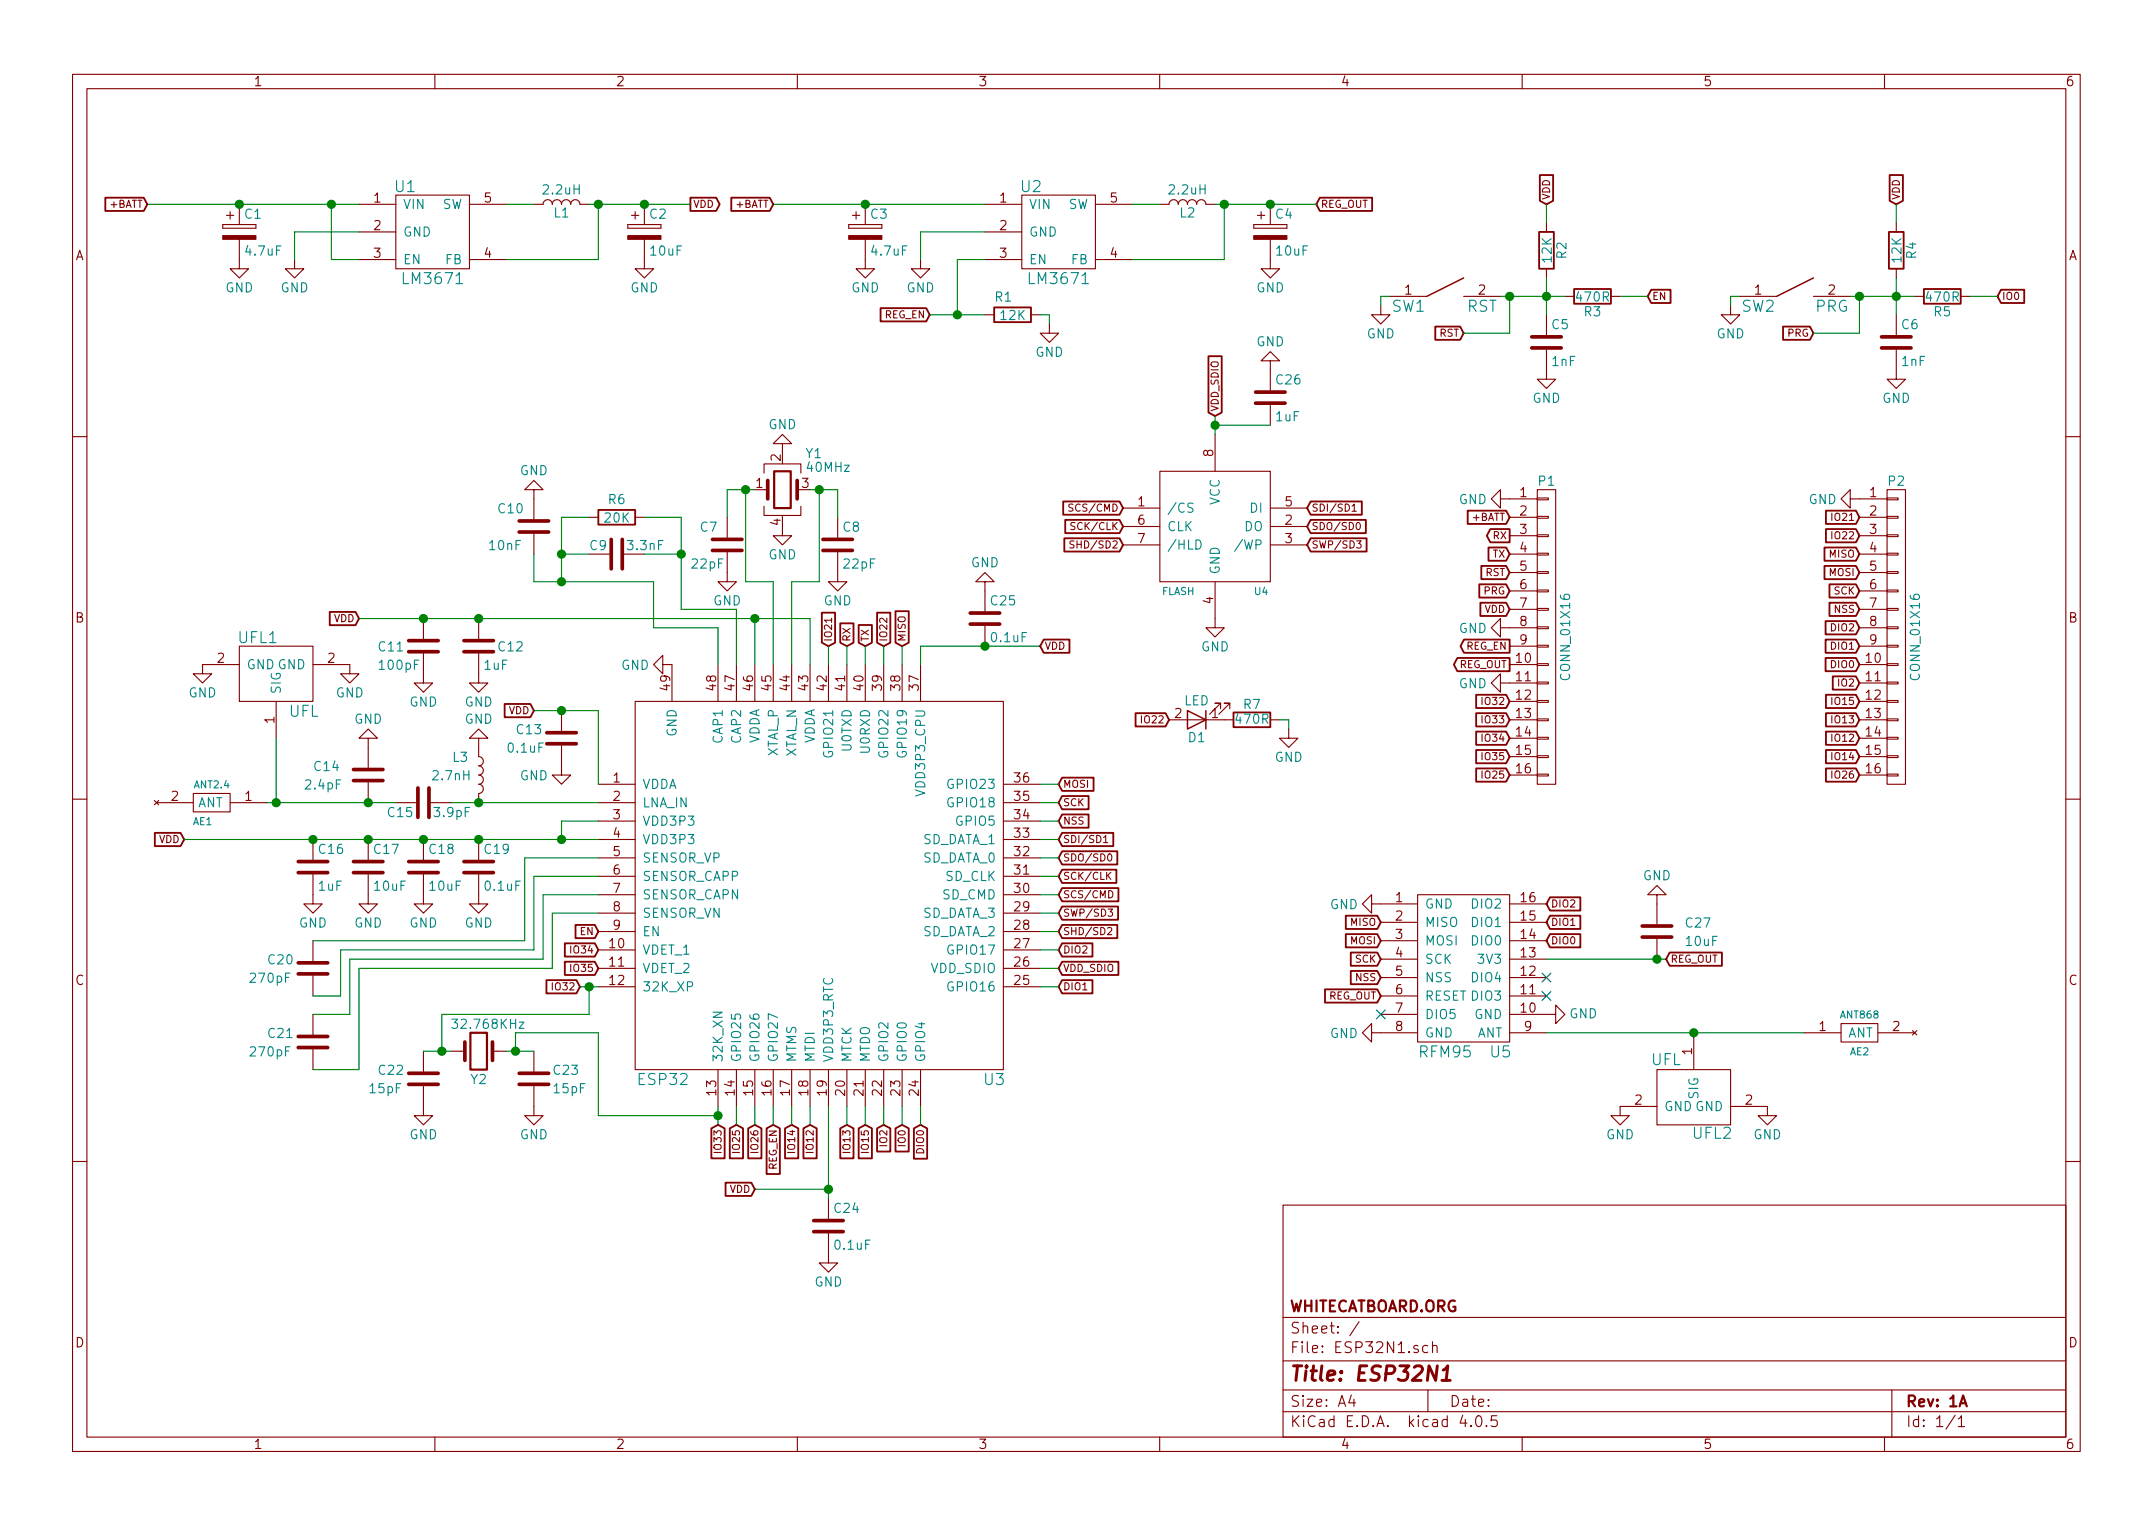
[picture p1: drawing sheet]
EESchema Schematic File Version 2
LIBS:ESP32N1-rescue
LIBS:power
LIBS:device
LIBS:transistors
LIBS:conn
LIBS:linear
LIBS:regul
LIBS:74xx
LIBS:cmos4000
LIBS:adc-dac
LIBS:memory
LIBS:xilinx
LIBS:microcontrollers
LIBS:dsp
LIBS:microchip
LIBS:analog_switches
LIBS:motorola
LIBS:texas
LIBS:intel
LIBS:audio
LIBS:interface
LIBS:digital-audio
LIBS:philips
LIBS:display
LIBS:cypress
LIBS:siliconi
LIBS:opto
LIBS:atmel
LIBS:contrib
LIBS:valves
LIBS:ESP32N1-cache
EELAYER 25 0
EELAYER END
$Descr A4 11693 8268
encoding utf-8
Sheet 1 1
Title "ESP32N1"
Date ""
Rev "1A"
Comp "WHITECATBOARD.ORG"
Comment1 ""
Comment2 ""
Comment3 ""
Comment4 ""
$EndDescr
$Comp
L CP C1
U 1 1
P 1300 1250
F 0 "C1" H 1325 1350 50  0000 L CNN
F 1 "4.7uF" H 1325 1150 50  0000 L CNN
F 2 "Capacitors_Tantalum_SMD:CP_Tantalum_Case-A_EIA-3216-18_Reflow" H 1338 1100 50  0001 C CNN
F 3 "" H 1300 1250 50  0000 C CNN
	1    1300 1250
	1    0    0    -1  
$EndComp
$Comp
L GND #0V01
U 1 1
P 1300 1400
F 0 "#0V01" H 1300 1150 50  0001 C CNN
F 1 "GND" H 1300 1250 50  0000 C CNN
F 2 "" H 1300 1400 50  0000 C CNN
F 3 "" H 1300 1400 50  0000 C CNN
	1    1300 1400
	1    0    0    -1  
$EndComp
$Comp
L L L1
U 1 1
P 3050 1100
F 0 "L1" V 3000 1100 50  0000 C CNN
F 1 "2.2uH" V 3125 1100 50  0000 C CNN
F 2 "Resistors_SMD:R_0603" H 3050 1100 50  0001 C CNN
F 3 "" H 3050 1100 50  0000 C CNN
	1    3050 1100
	0    -1   -1   0   
$EndComp
$Comp
L LM3671 U1
U 1 1
P 2350 1250
F 0 "U1" H 2200 1500 60  0000 C CNN
F 1 "LM3671" H 2350 1000 60  0000 C CNN
F 2 "TO_SOT_Packages_SMD:SOT-23-5" H 2350 1250 60  0001 C CNN
F 3 "" H 2350 1250 60  0001 C CNN
	1    2350 1250
	1    0    0    -1  
$EndComp
$Comp
L GND #0V02
U 1 1
P 1600 1400
F 0 "#0V02" H 1600 1150 50  0001 C CNN
F 1 "GND" H 1600 1250 50  0000 C CNN
F 2 "" H 1600 1400 50  0000 C CNN
F 3 "" H 1600 1400 50  0000 C CNN
	1    1600 1400
	1    0    0    -1  
$EndComp
$Comp
L GND #0V03
U 1 1
P 3500 1400
F 0 "#0V03" H 3500 1150 50  0001 C CNN
F 1 "GND" H 3500 1250 50  0000 C CNN
F 2 "" H 3500 1400 50  0000 C CNN
F 3 "" H 3500 1400 50  0000 C CNN
	1    3500 1400
	1    0    0    -1  
$EndComp
$Comp
L CP C2
U 1 1
P 3500 1250
F 0 "C2" H 3525 1350 50  0000 L CNN
F 1 "10uF" H 3525 1150 50  0000 L CNN
F 2 "Capacitors_Tantalum_SMD:CP_Tantalum_Case-A_EIA-3216-18_Reflow" H 3538 1100 50  0001 C CNN
F 3 "" H 3500 1250 50  0000 C CNN
	1    3500 1250
	1    0    0    -1  
$EndComp
$Comp
L CP C3
U 1 1
P 4700 1250
F 0 "C3" H 4725 1350 50  0000 L CNN
F 1 "4.7uF" H 4725 1150 50  0000 L CNN
F 2 "Capacitors_Tantalum_SMD:CP_Tantalum_Case-A_EIA-3216-18_Reflow" H 4738 1100 50  0001 C CNN
F 3 "" H 4700 1250 50  0000 C CNN
	1    4700 1250
	1    0    0    -1  
$EndComp
$Comp
L GND #PWR04
U 1 1
P 4700 1400
F 0 "#PWR04" H 4700 1150 50  0001 C CNN
F 1 "GND" H 4700 1250 50  0000 C CNN
F 2 "" H 4700 1400 50  0000 C CNN
F 3 "" H 4700 1400 50  0000 C CNN
	1    4700 1400
	1    0    0    -1  
$EndComp
$Comp
L L L2
U 1 1
P 6450 1100
F 0 "L2" V 6400 1100 50  0000 C CNN
F 1 "2.2uH" V 6525 1100 50  0000 C CNN
F 2 "Resistors_SMD:R_0603" H 6450 1100 50  0001 C CNN
F 3 "" H 6450 1100 50  0000 C CNN
	1    6450 1100
	0    -1   -1   0   
$EndComp
$Comp
L LM3671 U2
U 1 1
P 5750 1250
F 0 "U2" H 5600 1500 60  0000 C CNN
F 1 "LM3671" H 5750 1000 60  0000 C CNN
F 2 "TO_SOT_Packages_SMD:SOT-23-5" H 5750 1250 60  0001 C CNN
F 3 "" H 5750 1250 60  0001 C CNN
	1    5750 1250
	1    0    0    -1  
$EndComp
$Comp
L GND #PWR06
U 1 1
P 5000 1400
F 0 "#PWR06" H 5000 1150 50  0001 C CNN
F 1 "GND" H 5000 1250 50  0000 C CNN
F 2 "" H 5000 1400 50  0000 C CNN
F 3 "" H 5000 1400 50  0000 C CNN
	1    5000 1400
	1    0    0    -1  
$EndComp
$Comp
L GND #PWR07
U 1 1
P 6900 1400
F 0 "#PWR07" H 6900 1150 50  0001 C CNN
F 1 "GND" H 6900 1250 50  0000 C CNN
F 2 "" H 6900 1400 50  0000 C CNN
F 3 "" H 6900 1400 50  0000 C CNN
	1    6900 1400
	1    0    0    -1  
$EndComp
$Comp
L CP C4
U 1 1
P 6900 1250
F 0 "C4" H 6925 1350 50  0000 L CNN
F 1 "10uF" H 6925 1150 50  0000 L CNN
F 2 "Capacitors_Tantalum_SMD:CP_Tantalum_Case-A_EIA-3216-18_Reflow" H 6938 1100 50  0001 C CNN
F 3 "" H 6900 1250 50  0000 C CNN
	1    6900 1250
	1    0    0    -1  
$EndComp
Text GLabel 5050 1700 0    39   Input ~ 0
REG_EN
$Comp
L R R1
U 1 1
P 5500 1700
F 0 "R1" V 5400 1650 50  0000 C CNN
F 1 "12K" V 5500 1700 50  0000 C CNN
F 2 "Resistors_SMD:R_0603" V 5430 1700 50  0001 C CNN
F 3 "" H 5500 1700 50  0000 C CNN
	1    5500 1700
	0    1    1    0   
$EndComp
$Comp
L GND #PWR08
U 1 1
P 5700 1750
F 0 "#PWR08" H 5700 1500 50  0001 C CNN
F 1 "GND" H 5700 1600 50  0000 C CNN
F 2 "" H 5700 1750 50  0000 C CNN
F 3 "" H 5700 1750 50  0000 C CNN
	1    5700 1750
	1    0    0    -1  
$EndComp
Text GLabel 7150 1100 2    39   Input ~ 0
REG_OUT
$Comp
L R R2
U 1 1
P 8400 1350
F 0 "R2" V 8480 1350 50  0000 C CNN
F 1 "12K" V 8400 1350 50  0000 C CNN
F 2 "Resistors_SMD:R_0603" V 8330 1350 50  0001 C CNN
F 3 "" H 8400 1350 50  0000 C CNN
	1    8400 1350
	1    0    0    -1  
$EndComp
$Comp
L C C5
U 1 1
P 8400 1850
F 0 "C5" H 8425 1950 50  0000 L CNN
F 1 "1nF" H 8425 1750 50  0000 L CNN
F 2 "Capacitors_SMD:C_0603" H 8438 1700 50  0001 C CNN
F 3 "" H 8400 1850 50  0000 C CNN
	1    8400 1850
	1    0    0    -1  
$EndComp
$Comp
L R R3
U 1 1
P 8650 1600
F 0 "R3" V 8730 1600 50  0000 C CNN
F 1 "470R" V 8650 1600 50  0000 C CNN
F 2 "Resistors_SMD:R_0603" V 8580 1600 50  0001 C CNN
F 3 "" H 8650 1600 50  0000 C CNN
	1    8650 1600
	0    1    1    0   
$EndComp
Text GLabel 8950 1600 2    39   Input ~ 0
EN
Text GLabel 3750 1100 2    39   Output ~ 0
VDD
Text GLabel 8400 1100 1    39   Input ~ 0
VDD
$Comp
L GND #PWR09
U 1 1
P 8400 2000
F 0 "#PWR09" H 8400 1750 50  0001 C CNN
F 1 "GND" H 8400 1850 50  0000 C CNN
F 2 "" H 8400 2000 50  0000 C CNN
F 3 "" H 8400 2000 50  0000 C CNN
	1    8400 2000
	1    0    0    -1  
$EndComp
$Comp
L SWITCH SW1
U 1 1
P 7850 1600
F 0 "SW1" H 7650 1550 60  0000 C CNN
F 1 "RST" H 8050 1550 60  0000 C CNN
F 2 "ESP32N1:PTS820" H 7400 1700 60  0001 C CNN
F 3 "" H 7400 1700 60  0001 C CNN
	1    7850 1600
	1    0    0    -1  
$EndComp
$Comp
L GND #PWR010
U 1 1
P 7500 1650
F 0 "#PWR010" H 7500 1400 50  0001 C CNN
F 1 "GND" H 7500 1500 50  0000 C CNN
F 2 "" H 7500 1650 50  0000 C CNN
F 3 "" H 7500 1650 50  0000 C CNN
	1    7500 1650
	1    0    0    -1  
$EndComp
Text GLabel 7950 1800 0    39   Input ~ 0
RST
$Comp
L R R4
U 1 1
P 10300 1350
F 0 "R4" V 10380 1350 50  0000 C CNN
F 1 "12K" V 10300 1350 50  0000 C CNN
F 2 "Resistors_SMD:R_0603" V 10230 1350 50  0001 C CNN
F 3 "" H 10300 1350 50  0000 C CNN
	1    10300 1350
	1    0    0    -1  
$EndComp
$Comp
L C C6
U 1 1
P 10300 1850
F 0 "C6" H 10325 1950 50  0000 L CNN
F 1 "1nF" H 10325 1750 50  0000 L CNN
F 2 "Capacitors_SMD:C_0603" H 10338 1700 50  0001 C CNN
F 3 "" H 10300 1850 50  0000 C CNN
	1    10300 1850
	1    0    0    -1  
$EndComp
$Comp
L R R5
U 1 1
P 10550 1600
F 0 "R5" V 10630 1600 50  0000 C CNN
F 1 "470R" V 10550 1600 50  0000 C CNN
F 2 "Resistors_SMD:R_0603" V 10480 1600 50  0001 C CNN
F 3 "" H 10550 1600 50  0000 C CNN
	1    10550 1600
	0    1    1    0   
$EndComp
Text GLabel 10850 1600 2    39   Input ~ 0
IO0
Text GLabel 10300 1100 1    39   Input ~ 0
VDD
$Comp
L GND #PWR011
U 1 1
P 10300 2000
F 0 "#PWR011" H 10300 1750 50  0001 C CNN
F 1 "GND" H 10300 1850 50  0000 C CNN
F 2 "" H 10300 2000 50  0000 C CNN
F 3 "" H 10300 2000 50  0000 C CNN
	1    10300 2000
	1    0    0    -1  
$EndComp
$Comp
L SWITCH SW2
U 1 1
P 9750 1600
F 0 "SW2" H 9550 1550 60  0000 C CNN
F 1 "PRG" H 9950 1550 60  0000 C CNN
F 2 "ESP32N1:PTS820" H 9300 1700 60  0001 C CNN
F 3 "" H 9300 1700 60  0001 C CNN
	1    9750 1600
	1    0    0    -1  
$EndComp
$Comp
L GND #PWR012
U 1 1
P 9400 1650
F 0 "#PWR012" H 9400 1400 50  0001 C CNN
F 1 "GND" H 9400 1500 50  0000 C CNN
F 2 "" H 9400 1650 50  0000 C CNN
F 3 "" H 9400 1650 50  0000 C CNN
	1    9400 1650
	1    0    0    -1  
$EndComp
Text GLabel 9850 1800 0    39   Input ~ 0
PRG
$Comp
L CONN_01X16 P1
U 1 1
P 8400 3450
F 0 "P1" H 8400 4300 50  0000 C CNN
F 1 "CONN_01X16" V 8500 3450 50  0000 C CNN
F 2 "Pin_Headers:Pin_Header_Straight_1x16_Pitch2.54mm" H 8400 3450 50  0001 C CNN
F 3 "" H 8400 3450 50  0000 C CNN
	1    8400 3450
	1    0    0    -1  
$EndComp
$Comp
L CONN_01X16 P2
U 1 1
P 10300 3450
F 0 "P2" H 10300 4300 50  0000 C CNN
F 1 "CONN_01X16" V 10400 3450 50  0000 C CNN
F 2 "Pin_Headers:Pin_Header_Straight_1x16_Pitch2.54mm" H 10300 3450 50  0001 C CNN
F 3 "" H 10300 3450 50  0000 C CNN
	1    10300 3450
	1    0    0    -1  
$EndComp
$Comp
L GND #0V013
U 1 1
P 8200 2700
F 0 "#0V013" H 8200 2450 50  0001 C CNN
F 1 "GND" V 8200 2500 50  0000 C CNN
F 2 "" H 8200 2700 50  0000 C CNN
F 3 "" H 8200 2700 50  0000 C CNN
	1    8200 2700
	0    1    1    0   
$EndComp
Text GLabel 8200 3000 0    39   Input ~ 0
TX
Text GLabel 8200 2900 0    39   Output ~ 0
RX
Text GLabel 8200 3100 0    39   Input ~ 0
RST
Text GLabel 8200 3200 0    39   Input ~ 0
PRG
Text GLabel 8200 3500 0    39   Output ~ 0
REG_EN
Text GLabel 8200 3600 0    39   Output ~ 0
REG_OUT
$Comp
L GND #PWR016
U 1 1
P 8200 3700
F 0 "#PWR016" H 8200 3450 50  0001 C CNN
F 1 "GND" V 8200 3500 50  0000 C CNN
F 2 "" H 8200 3700 50  0000 C CNN
F 3 "" H 8200 3700 50  0000 C CNN
	1    8200 3700
	0    1    1    0   
$EndComp
$Comp
L GND #PWR017
U 1 1
P 8200 3400
F 0 "#PWR017" H 8200 3150 50  0001 C CNN
F 1 "GND" V 8200 3200 50  0000 C CNN
F 2 "" H 8200 3400 50  0000 C CNN
F 3 "" H 8200 3400 50  0000 C CNN
	1    8200 3400
	0    1    1    0   
$EndComp
Text GLabel 8200 3300 0    39   Input ~ 0
VDD
$Comp
L ESP32 U3
U 1 1
P 4450 4800
F 0 "U3" H 5400 3750 60  0000 C CNN
F 1 "ESP32" H 3600 3750 60  0000 C CNN
F 2 "Housings_DFN_QFN:UQFN-48-1EP_6x6mm_Pitch0.4mm" H 4450 4800 60  0001 C CNN
F 3 "" H 4450 4800 60  0001 C CNN
	1    4450 4800
	1    0    0    -1  
$EndComp
$Comp
L Crystal_GND24 Y1
U 1 1
P 4250 2650
F 0 "Y1" H 4375 2850 50  0000 L CNN
F 1 "40MHz" H 4375 2775 50  0000 L CNN
F 2 "Crystals:Crystal_SMD_TXC_7M-4pin_3.2x2.5mm" H 4250 2650 50  0001 C CNN
F 3 "" H 4250 2650 50  0000 C CNN
	1    4250 2650
	1    0    0    -1  
$EndComp
$Comp
L C C7
U 1 1
P 3950 2950
F 0 "C7" H 3800 3050 50  0000 L CNN
F 1 "22pF" H 3750 2850 50  0000 L CNN
F 2 "Capacitors_SMD:C_0603" H 3988 2800 50  0001 C CNN
F 3 "" H 3950 2950 50  0000 C CNN
	1    3950 2950
	1    0    0    -1  
$EndComp
$Comp
L C C8
U 1 1
P 4550 2950
F 0 "C8" H 4575 3050 50  0000 L CNN
F 1 "22pF" H 4575 2850 50  0000 L CNN
F 2 "Capacitors_SMD:C_0603" H 4588 2800 50  0001 C CNN
F 3 "" H 4550 2950 50  0000 C CNN
	1    4550 2950
	1    0    0    -1  
$EndComp
$Comp
L GND #PWR018
U 1 1
P 4550 3100
F 0 "#PWR018" H 4550 2850 50  0001 C CNN
F 1 "GND" H 4550 2950 50  0000 C CNN
F 2 "" H 4550 3100 50  0000 C CNN
F 3 "" H 4550 3100 50  0000 C CNN
	1    4550 3100
	1    0    0    -1  
$EndComp
$Comp
L GND #PWR019
U 1 1
P 3950 3100
F 0 "#PWR019" H 3950 2850 50  0001 C CNN
F 1 "GND" H 3950 2950 50  0000 C CNN
F 2 "" H 3950 3100 50  0000 C CNN
F 3 "" H 3950 3100 50  0000 C CNN
	1    3950 3100
	1    0    0    -1  
$EndComp
$Comp
L GND #PWR020
U 1 1
P 4250 2450
F 0 "#PWR020" H 4250 2200 50  0001 C CNN
F 1 "GND" H 4250 2300 50  0000 C CNN
F 2 "" H 4250 2450 50  0000 C CNN
F 3 "" H 4250 2450 50  0000 C CNN
	1    4250 2450
	-1   0    0    1   
$EndComp
$Comp
L GND #PWR021
U 1 1
P 4250 2850
F 0 "#PWR021" H 4250 2600 50  0001 C CNN
F 1 "GND" H 4250 2700 50  0000 C CNN
F 2 "" H 4250 2850 50  0000 C CNN
F 3 "" H 4250 2850 50  0000 C CNN
	1    4250 2850
	1    0    0    -1  
$EndComp
$Comp
L GND #PWR022
U 1 1
P 3650 3600
F 0 "#PWR022" H 3650 3350 50  0001 C CNN
F 1 "GND" V 3650 3400 50  0000 C CNN
F 2 "" H 3650 3600 50  0000 C CNN
F 3 "" H 3650 3600 50  0000 C CNN
	1    3650 3600
	0    1    1    0   
$EndComp
$Comp
L C C9
U 1 1
P 3350 3000
F 0 "C9" V 3300 2850 50  0000 L CNN
F 1 "3.3nF" V 3300 3050 50  0000 L CNN
F 2 "Capacitors_SMD:C_0603" H 3388 2850 50  0001 C CNN
F 3 "" H 3350 3000 50  0000 C CNN
	1    3350 3000
	0    1    1    0   
$EndComp
$Comp
L C C10
U 1 1
P 2900 2850
F 0 "C10" H 2700 2950 50  0000 L CNN
F 1 "10nF" H 2650 2750 50  0000 L CNN
F 2 "Capacitors_SMD:C_0603" H 2938 2700 50  0001 C CNN
F 3 "" H 2900 2850 50  0000 C CNN
	1    2900 2850
	1    0    0    -1  
$EndComp
$Comp
L R R6
U 1 1
P 3350 2800
F 0 "R6" V 3250 2800 50  0000 C CNN
F 1 "20K" V 3350 2800 50  0000 C CNN
F 2 "Resistors_SMD:R_0603" V 3280 2800 50  0001 C CNN
F 3 "" H 3350 2800 50  0000 C CNN
	1    3350 2800
	0    1    1    0   
$EndComp
$Comp
L GND #PWR023
U 1 1
P 2900 2700
F 0 "#PWR023" H 2900 2450 50  0001 C CNN
F 1 "GND" H 2900 2550 50  0000 C CNN
F 2 "" H 2900 2700 50  0000 C CNN
F 3 "" H 2900 2700 50  0000 C CNN
	1    2900 2700
	-1   0    0    1   
$EndComp
$Comp
L C C12
U 1 1
P 2600 3500
F 0 "C12" H 2700 3500 50  0000 L CNN
F 1 "1uF" H 2625 3400 50  0000 L CNN
F 2 "Capacitors_SMD:C_0603" H 2638 3350 50  0001 C CNN
F 3 "" H 2600 3500 50  0000 C CNN
	1    2600 3500
	1    0    0    -1  
$EndComp
$Comp
L C C11
U 1 1
P 2300 3500
F 0 "C11" H 2050 3500 50  0000 L CNN
F 1 "100pF" H 2050 3400 50  0000 L CNN
F 2 "Capacitors_SMD:C_0603" H 2338 3350 50  0001 C CNN
F 3 "" H 2300 3500 50  0000 C CNN
	1    2300 3500
	1    0    0    -1  
$EndComp
$Comp
L GND #PWR024
U 1 1
P 2600 3650
F 0 "#PWR024" H 2600 3400 50  0001 C CNN
F 1 "GND" H 2600 3500 50  0000 C CNN
F 2 "" H 2600 3650 50  0000 C CNN
F 3 "" H 2600 3650 50  0000 C CNN
	1    2600 3650
	1    0    0    -1  
$EndComp
$Comp
L GND #PWR025
U 1 1
P 2300 3650
F 0 "#PWR025" H 2300 3400 50  0001 C CNN
F 1 "GND" H 2300 3500 50  0000 C CNN
F 2 "" H 2300 3650 50  0000 C CNN
F 3 "" H 2300 3650 50  0000 C CNN
	1    2300 3650
	1    0    0    -1  
$EndComp
Text GLabel 1950 3350 0    39   Input ~ 0
VDD
$Comp
L C C13
U 1 1
P 3050 4000
F 0 "C13" H 2800 4050 50  0000 L CNN
F 1 "0.1uF" H 2750 3950 50  0000 L CNN
F 2 "Capacitors_SMD:C_0603" H 3088 3850 50  0001 C CNN
F 3 "" H 3050 4000 50  0000 C CNN
	1    3050 4000
	1    0    0    -1  
$EndComp
$Comp
L GND #PWR026
U 1 1
P 3050 4150
F 0 "#PWR026" H 3050 3900 50  0001 C CNN
F 1 "GND" H 2900 4100 50  0000 C CNN
F 2 "" H 3050 4150 50  0000 C CNN
F 3 "" H 3050 4150 50  0000 C CNN
	1    3050 4150
	1    0    0    -1  
$EndComp
Text GLabel 2900 3850 0    39   Input ~ 0
VDD
$Comp
L ANT2.4 AE1
U 1 1
P 1150 4350
F 0 "AE1" H 1100 4250 39  0000 C CNN
F 1 "ANT2.4" H 1150 4450 39  0000 C CNN
F 2 "ESP32N1:ANT2.4" H 1150 4350 39  0001 C CNN
F 3 "" H 1150 4350 39  0001 C CNN
	1    1150 4350
	1    0    0    -1  
$EndComp
$Comp
L C C14
U 1 1
P 2000 4200
F 0 "C14" H 1700 4250 50  0000 L CNN
F 1 "2.4pF" H 1650 4150 50  0000 L CNN
F 2 "Capacitors_SMD:C_0603" H 2038 4050 50  0001 C CNN
F 3 "" H 2000 4200 50  0000 C CNN
	1    2000 4200
	1    0    0    -1  
$EndComp
$Comp
L C C15
U 1 1
P 2300 4350
F 0 "C15" V 2350 4150 50  0000 L CNN
F 1 "3.9pF" V 2350 4400 50  0000 L CNN
F 2 "Capacitors_SMD:C_0603" H 2338 4200 50  0001 C CNN
F 3 "" H 2300 4350 50  0000 C CNN
	1    2300 4350
	0    1    1    0   
$EndComp
$Comp
L L L3
U 1 1
P 2600 4200
F 0 "L3" H 2500 4300 50  0000 C CNN
F 1 "2.7nH" H 2450 4200 50  0000 C CNN
F 2 "Resistors_SMD:R_0603" H 2600 4200 50  0001 C CNN
F 3 "" H 2600 4200 50  0000 C CNN
	1    2600 4200
	1    0    0    -1  
$EndComp
$Comp
L GND #PWR027
U 1 1
P 2600 4050
F 0 "#PWR027" H 2600 3800 50  0001 C CNN
F 1 "GND" H 2600 3900 50  0000 C CNN
F 2 "" H 2600 4050 50  0000 C CNN
F 3 "" H 2600 4050 50  0000 C CNN
	1    2600 4050
	-1   0    0    1   
$EndComp
$Comp
L GND #PWR028
U 1 1
P 2000 4050
F 0 "#PWR028" H 2000 3800 50  0001 C CNN
F 1 "GND" H 2000 3900 50  0000 C CNN
F 2 "" H 2000 4050 50  0000 C CNN
F 3 "" H 2000 4050 50  0000 C CNN
	1    2000 4050
	-1   0    0    1   
$EndComp
$Comp
L UFL UFL1
U 1 1
P 1500 3600
F 0 "UFL1" H 1400 3750 60  0000 C CNN
F 1 "UFL" H 1650 3350 60  0000 C CNN
F 2 "ESP32N1:COAXIAL_U.FL-R-SMT-1" H 1500 3600 60  0001 C CNN
F 3 "" H 1500 3600 60  0001 C CNN
	1    1500 3600
	1    0    0    -1  
$EndComp
$Comp
L GND #PWR029
U 1 1
P 1100 3600
F 0 "#PWR029" H 1100 3350 50  0001 C CNN
F 1 "GND" H 1100 3450 50  0000 C CNN
F 2 "" H 1100 3600 50  0000 C CNN
F 3 "" H 1100 3600 50  0000 C CNN
	1    1100 3600
	1    0    0    -1  
$EndComp
$Comp
L GND #PWR030
U 1 1
P 1900 3600
F 0 "#PWR030" H 1900 3350 50  0001 C CNN
F 1 "GND" H 1900 3450 50  0000 C CNN
F 2 "" H 1900 3600 50  0000 C CNN
F 3 "" H 1900 3600 50  0000 C CNN
	1    1900 3600
	1    0    0    -1  
$EndComp
$Comp
L C C19
U 1 1
P 2600 4700
F 0 "C19" H 2625 4800 50  0000 L CNN
F 1 "0.1uF" H 2625 4600 50  0000 L CNN
F 2 "Capacitors_SMD:C_0603" H 2638 4550 50  0001 C CNN
F 3 "" H 2600 4700 50  0000 C CNN
	1    2600 4700
	1    0    0    -1  
$EndComp
$Comp
L C C18
U 1 1
P 2300 4700
F 0 "C18" H 2325 4800 50  0000 L CNN
F 1 "10uF" H 2325 4600 50  0000 L CNN
F 2 "Capacitors_SMD:C_0603" H 2338 4550 50  0001 C CNN
F 3 "" H 2300 4700 50  0000 C CNN
	1    2300 4700
	1    0    0    -1  
$EndComp
$Comp
L C C17
U 1 1
P 2000 4700
F 0 "C17" H 2025 4800 50  0000 L CNN
F 1 "10uF" H 2025 4600 50  0000 L CNN
F 2 "Capacitors_SMD:C_0603" H 2038 4550 50  0001 C CNN
F 3 "" H 2000 4700 50  0000 C CNN
	1    2000 4700
	1    0    0    -1  
$EndComp
$Comp
L C C16
U 1 1
P 1700 4700
F 0 "C16" H 1725 4800 50  0000 L CNN
F 1 "1uF" H 1725 4600 50  0000 L CNN
F 2 "Capacitors_SMD:C_0603" H 1738 4550 50  0001 C CNN
F 3 "" H 1700 4700 50  0000 C CNN
	1    1700 4700
	1    0    0    -1  
$EndComp
$Comp
L GND #PWR031
U 1 1
P 1700 4850
F 0 "#PWR031" H 1700 4600 50  0001 C CNN
F 1 "GND" H 1700 4700 50  0000 C CNN
F 2 "" H 1700 4850 50  0000 C CNN
F 3 "" H 1700 4850 50  0000 C CNN
	1    1700 4850
	1    0    0    -1  
$EndComp
$Comp
L GND #PWR032
U 1 1
P 2000 4850
F 0 "#PWR032" H 2000 4600 50  0001 C CNN
F 1 "GND" H 2000 4700 50  0000 C CNN
F 2 "" H 2000 4850 50  0000 C CNN
F 3 "" H 2000 4850 50  0000 C CNN
	1    2000 4850
	1    0    0    -1  
$EndComp
$Comp
L GND #PWR033
U 1 1
P 2300 4850
F 0 "#PWR033" H 2300 4600 50  0001 C CNN
F 1 "GND" H 2300 4700 50  0000 C CNN
F 2 "" H 2300 4850 50  0000 C CNN
F 3 "" H 2300 4850 50  0000 C CNN
	1    2300 4850
	1    0    0    -1  
$EndComp
$Comp
L GND #PWR034
U 1 1
P 2600 4850
F 0 "#PWR034" H 2600 4600 50  0001 C CNN
F 1 "GND" H 2600 4700 50  0000 C CNN
F 2 "" H 2600 4850 50  0000 C CNN
F 3 "" H 2600 4850 50  0000 C CNN
	1    2600 4850
	1    0    0    -1  
$EndComp
Text GLabel 1000 4550 0    39   Input ~ 0
VDD
$Comp
L C C20
U 1 1
P 1700 5250
F 0 "C20" H 1450 5300 50  0000 L CNN
F 1 "270pF" H 1350 5200 50  0000 L CNN
F 2 "Capacitors_SMD:C_0603" H 1738 5100 50  0001 C CNN
F 3 "" H 1700 5250 50  0000 C CNN
	1    1700 5250
	1    0    0    -1  
$EndComp
$Comp
L C C21
U 1 1
P 1700 5650
F 0 "C21" H 1450 5700 50  0000 L CNN
F 1 "270pF" H 1350 5600 50  0000 L CNN
F 2 "Capacitors_SMD:C_0603" H 1738 5500 50  0001 C CNN
F 3 "" H 1700 5650 50  0000 C CNN
	1    1700 5650
	1    0    0    -1  
$EndComp
Text GLabel 3250 5050 0    39   Input ~ 0
EN
Text GLabel 3250 5150 0    39   Input ~ 0
IO34
Text GLabel 3250 5250 0    39   Input ~ 0
IO35
Text GLabel 3150 5350 0    39   Input ~ 0
IO32
$Comp
L Crystal Y2
U 1 1
P 2600 5700
F 0 "Y2" H 2600 5550 50  0000 C CNN
F 1 "32.768KHz" H 2650 5850 50  0000 C CNN
F 2 "Crystals:Crystal_SMD_MicroCrystal_CC7V-T1A-2pin_3.2x1.5mm" H 2600 5700 50  0001 C CNN
F 3 "" H 2600 5700 50  0000 C CNN
	1    2600 5700
	1    0    0    -1  
$EndComp
$Comp
L C C22
U 1 1
P 2300 5850
F 0 "C22" H 2050 5900 50  0000 L CNN
F 1 "15pF" H 2000 5800 50  0000 L CNN
F 2 "Capacitors_SMD:C_0603" H 2338 5700 50  0001 C CNN
F 3 "" H 2300 5850 50  0000 C CNN
	1    2300 5850
	1    0    0    -1  
$EndComp
$Comp
L C C23
U 1 1
P 2900 5850
F 0 "C23" H 3000 5900 50  0000 L CNN
F 1 "15pF" H 3000 5800 50  0000 L CNN
F 2 "Capacitors_SMD:C_0603" H 2938 5700 50  0001 C CNN
F 3 "" H 2900 5850 50  0000 C CNN
	1    2900 5850
	1    0    0    -1  
$EndComp
$Comp
L GND #PWR035
U 1 1
P 2300 6000
F 0 "#PWR035" H 2300 5750 50  0001 C CNN
F 1 "GND" H 2300 5850 50  0000 C CNN
F 2 "" H 2300 6000 50  0000 C CNN
F 3 "" H 2300 6000 50  0000 C CNN
	1    2300 6000
	1    0    0    -1  
$EndComp
$Comp
L GND #PWR036
U 1 1
P 2900 6000
F 0 "#PWR036" H 2900 5750 50  0001 C CNN
F 1 "GND" H 2900 5850 50  0000 C CNN
F 2 "" H 2900 6000 50  0000 C CNN
F 3 "" H 2900 6000 50  0000 C CNN
	1    2900 6000
	1    0    0    -1  
$EndComp
Text GLabel 3900 6100 3    39   Input ~ 0
IO33
Wire Wire Line
	800  1100 1950 1100
Connection ~ 1300 1100
Wire Wire Line
	1950 1250 1600 1250
Wire Wire Line
	1600 1250 1600 1400
Wire Wire Line
	1950 1400 1800 1400
Wire Wire Line
	1800 1400 1800 1100
Connection ~ 1800 1100
Wire Wire Line
	2900 1100 2750 1100
Wire Wire Line
	3200 1100 3750 1100
Wire Wire Line
	2750 1400 3250 1400
Wire Wire Line
	3250 1400 3250 1100
Connection ~ 3250 1100
Connection ~ 3500 1100
Wire Wire Line
	4200 1100 5350 1100
Connection ~ 4700 1100
Wire Wire Line
	5350 1250 5000 1250
Wire Wire Line
	5000 1250 5000 1400
Wire Wire Line
	5350 1400 5200 1400
Wire Wire Line
	6300 1100 6150 1100
Wire Wire Line
	6600 1100 7150 1100
Wire Wire Line
	6150 1400 6650 1400
Wire Wire Line
	6650 1400 6650 1100
Connection ~ 6650 1100
Connection ~ 6900 1100
Wire Wire Line
	5200 1400 5200 1700
Wire Wire Line
	5050 1700 5350 1700
Connection ~ 5200 1700
Wire Wire Line
	5650 1700 5700 1700
Wire Wire Line
	5700 1700 5700 1750
Wire Wire Line
	8400 1700 8400 1500
Wire Wire Line
	8150 1600 8500 1600
Connection ~ 8400 1600
Wire Wire Line
	8800 1600 8950 1600
Wire Wire Line
	8400 1200 8400 1100
Wire Wire Line
	7550 1600 7500 1600
Wire Wire Line
	7500 1600 7500 1650
Wire Wire Line
	7950 1800 8200 1800
Wire Wire Line
	8200 1800 8200 1600
Connection ~ 8200 1600
Wire Wire Line
	10300 1700 10300 1500
Wire Wire Line
	10050 1600 10400 1600
Connection ~ 10300 1600
Wire Wire Line
	10700 1600 10850 1600
Wire Wire Line
	10300 1200 10300 1100
Wire Wire Line
	9450 1600 9400 1600
Wire Wire Line
	9400 1600 9400 1650
Wire Wire Line
	9850 1800 10100 1800
Wire Wire Line
	10100 1800 10100 1600
Connection ~ 10100 1600
Wire Wire Line
	3950 2800 3950 2650
Wire Wire Line
	3950 2650 4100 2650
Wire Wire Line
	4400 2650 4550 2650
Wire Wire Line
	4550 2650 4550 2800
Wire Wire Line
	4200 3600 4200 3150
Wire Wire Line
	4200 3150 4050 3150
Wire Wire Line
	4050 3150 4050 2650
Connection ~ 4050 2650
Wire Wire Line
	4300 3600 4300 3150
Wire Wire Line
	4300 3150 4450 3150
Wire Wire Line
	4450 3150 4450 2650
Connection ~ 4450 2650
Wire Wire Line
	3050 2800 3200 2800
Wire Wire Line
	3050 2800 3050 3150
Connection ~ 3050 3000
Connection ~ 3700 3000
Wire Wire Line
	3900 3600 3900 3400
Wire Wire Line
	3900 3400 3550 3400
Wire Wire Line
	3550 3400 3550 3150
Wire Wire Line
	3550 3150 2900 3150
Wire Wire Line
	2900 3150 2900 3000
Wire Wire Line
	3050 3000 3200 3000
Connection ~ 3050 3150
Wire Wire Line
	3500 3000 3700 3000
Wire Wire Line
	3500 2800 3700 2800
Wire Wire Line
	3700 2800 3700 3300
Wire Wire Line
	3700 3300 4000 3300
Wire Wire Line
	4000 3300 4000 3600
Wire Wire Line
	4100 3600 4100 3350
Wire Wire Line
	1950 3350 4400 3350
Connection ~ 2600 3350
Connection ~ 2300 3350
Wire Wire Line
	4400 3350 4400 3600
Connection ~ 4100 3350
Wire Wire Line
	3250 3850 3250 4250
Wire Wire Line
	2900 3850 3250 3850
Connection ~ 3050 3850
Wire Wire Line
	2450 4350 3250 4350
Connection ~ 2600 4350
Wire Wire Line
	1450 4350 2150 4350
Connection ~ 2000 4350
Wire Wire Line
	1500 4000 1500 4350
Connection ~ 1500 4350
Wire Wire Line
	3250 4550 1000 4550
Wire Wire Line
	3250 4450 3050 4450
Wire Wire Line
	3050 4450 3050 4550
Connection ~ 3050 4550
Connection ~ 2600 4550
Connection ~ 2300 4550
Connection ~ 2000 4550
Connection ~ 1700 4550
Wire Wire Line
	1700 5100 2850 5100
Wire Wire Line
	2850 5100 2850 4650
Wire Wire Line
	2850 4650 3250 4650
Wire Wire Line
	3250 4750 2900 4750
Wire Wire Line
	2900 4750 2900 5150
Wire Wire Line
	2900 5150 1850 5150
Wire Wire Line
	1850 5150 1850 5400
Wire Wire Line
	1850 5400 1700 5400
Wire Wire Line
	1700 5500 1900 5500
Wire Wire Line
	1900 5500 1900 5200
Wire Wire Line
	1900 5200 2950 5200
Wire Wire Line
	2950 5200 2950 4850
Wire Wire Line
	2950 4850 3250 4850
Wire Wire Line
	1700 5800 1950 5800
Wire Wire Line
	1950 5800 1950 5250
Wire Wire Line
	1950 5250 3000 5250
Wire Wire Line
	3000 5250 3000 4950
Wire Wire Line
	3000 4950 3250 4950
Wire Wire Line
	3250 5350 3150 5350
Wire Wire Line
	3900 6000 3900 6100
Wire Wire Line
	3200 5350 3200 5500
Wire Wire Line
	3200 5500 2400 5500
Wire Wire Line
	2400 5500 2400 5700
Connection ~ 2400 5700
Connection ~ 3200 5350
Connection ~ 2800 5700
Connection ~ 3900 6050
Wire Wire Line
	2750 5700 2900 5700
Wire Wire Line
	2450 5700 2300 5700
Wire Wire Line
	3900 6050 3250 6050
Wire Wire Line
	3250 6050 3250 5600
Wire Wire Line
	3250 5600 2800 5600
Wire Wire Line
	2800 5600 2800 5700
Text GLabel 4000 6100 3    39   Input ~ 0
IO25
Text GLabel 4200 6100 3    39   Input ~ 0
REG_EN
Text GLabel 4100 6100 3    39   Input ~ 0
IO26
Text GLabel 4300 6100 3    39   Input ~ 0
IO14
Text GLabel 4400 6100 3    39   Input ~ 0
IO12
Wire Wire Line
	4000 6100 4000 6000
Wire Wire Line
	4100 6100 4100 6000
Wire Wire Line
	4200 6100 4200 6000
Wire Wire Line
	4300 6100 4300 6000
Wire Wire Line
	4400 6100 4400 6000
$Comp
L C C24
U 1 1
P 4500 6650
F 0 "C24" H 4525 6750 50  0000 L CNN
F 1 "0.1uF" H 4525 6550 50  0000 L CNN
F 2 "Capacitors_SMD:C_0603" H 4538 6500 50  0001 C CNN
F 3 "" H 4500 6650 50  0000 C CNN
	1    4500 6650
	1    0    0    -1  
$EndComp
Wire Wire Line
	4500 6000 4500 6500
Wire Wire Line
	4100 6450 4500 6450
Connection ~ 4500 6450
Text GLabel 4100 6450 0    39   Input ~ 0
VDD
$Comp
L GND #PWR037
U 1 1
P 4500 6800
F 0 "#PWR037" H 4500 6550 50  0001 C CNN
F 1 "GND" H 4500 6650 50  0000 C CNN
F 2 "" H 4500 6800 50  0000 C CNN
F 3 "" H 4500 6800 50  0000 C CNN
	1    4500 6800
	1    0    0    -1  
$EndComp
Text GLabel 4600 6100 3    39   Input ~ 0
IO13
Text GLabel 4700 6100 3    39   Input ~ 0
IO15
Text GLabel 4800 6100 3    39   Input ~ 0
IO2
Text GLabel 4900 6100 3    39   Input ~ 0
IO0
Text GLabel 5000 6100 3    39   Input ~ 0
DIO0
Wire Wire Line
	4600 6100 4600 6000
Wire Wire Line
	4700 6100 4700 6000
Wire Wire Line
	4800 6100 4800 6000
Wire Wire Line
	4900 6100 4900 6000
Wire Wire Line
	5000 6100 5000 6000
Text GLabel 5750 5350 2    39   Input ~ 0
DIO1
Text GLabel 5750 5250 2    39   Input ~ 0
VDD_SDIO
Text GLabel 5750 5150 2    39   Input ~ 0
DIO2
$Comp
L LED D1
U 1 1
P 6500 3900
F 0 "D1" H 6500 4000 50  0000 C CNN
F 1 "LED" H 6500 3800 50  0000 C CNN
F 2 "LEDs:LED_0603" H 6500 3900 50  0001 C CNN
F 3 "" H 6500 3900 50  0000 C CNN
	1    6500 3900
	-1   0    0    1   
$EndComp
$Comp
L R R7
U 1 1
P 6800 3900
F 0 "R7" V 6880 3900 50  0000 C CNN
F 1 "470R" V 6800 3900 50  0000 C CNN
F 2 "Resistors_SMD:R_0603" V 6730 3900 50  0001 C CNN
F 3 "" H 6800 3900 50  0000 C CNN
	1    6800 3900
	0    -1   -1   0   
$EndComp
$Comp
L GND #PWR038
U 1 1
P 7000 3950
F 0 "#PWR038" H 7000 3700 50  0001 C CNN
F 1 "GND" H 7000 3800 50  0000 C CNN
F 2 "" H 7000 3950 50  0000 C CNN
F 3 "" H 7000 3950 50  0000 C CNN
	1    7000 3950
	1    0    0    -1  
$EndComp
Wire Wire Line
	6950 3900 7000 3900
Wire Wire Line
	7000 3900 7000 3950
Wire Wire Line
	5750 5350 5650 5350
Wire Wire Line
	5750 5250 5650 5250
Wire Wire Line
	5750 5150 5650 5150
Text GLabel 8200 4000 0    39   Input ~ 0
IO34
Text GLabel 8200 4100 0    39   Input ~ 0
IO35
Text GLabel 8200 3800 0    39   Input ~ 0
IO32
Text GLabel 8200 3900 0    39   Input ~ 0
IO33
Text GLabel 8200 4200 0    39   Input ~ 0
IO25
Text GLabel 10100 4200 0    39   Input ~ 0
IO26
Text GLabel 10100 4100 0    39   Input ~ 0
IO14
Text GLabel 10100 4000 0    39   Input ~ 0
IO12
Text GLabel 10100 3900 0    39   Input ~ 0
IO13
Text GLabel 10100 3800 0    39   Input ~ 0
IO15
Text GLabel 10100 3700 0    39   Input ~ 0
IO2
Text GLabel 10100 3600 0    39   Input ~ 0
DIO0
Text GLabel 10100 3500 0    39   Input ~ 0
DIO1
Text GLabel 10100 3400 0    39   Input ~ 0
DIO2
Text GLabel 5750 5050 2    39   Input ~ 0
SHD/SD2
Wire Wire Line
	5650 5050 5750 5050
Text GLabel 5750 4950 2    39   Input ~ 0
SWP/SD3
Wire Wire Line
	5750 4950 5650 4950
Text GLabel 5750 4850 2    39   Input ~ 0
SCS/CMD
Wire Wire Line
	5750 4850 5650 4850
Text GLabel 5750 4750 2    39   Input ~ 0
SCK/CLK
Wire Wire Line
	5750 4750 5650 4750
Text GLabel 5750 4650 2    39   Input ~ 0
SDO/SD0
Text GLabel 5750 4550 2    39   Input ~ 0
SDI/SD1
Text GLabel 5750 4450 2    39   Input ~ 0
NSS
Text GLabel 5750 4350 2    39   Input ~ 0
SCK
Text GLabel 5750 4250 2    39   Input ~ 0
MOSI
Wire Wire Line
	5750 4650 5650 4650
Wire Wire Line
	5750 4550 5650 4550
Wire Wire Line
	5750 4450 5650 4450
Wire Wire Line
	5750 4350 5650 4350
Wire Wire Line
	5750 4250 5650 4250
Text GLabel 4500 3500 1    39   Input ~ 0
IO21
Text GLabel 4600 3500 1    39   Input ~ 0
RX
Text GLabel 4700 3500 1    39   Input ~ 0
TX
Text GLabel 4800 3500 1    39   Input ~ 0
IO22
Text GLabel 4900 3500 1    39   Input ~ 0
MISO
Wire Wire Line
	4500 3500 4500 3600
Wire Wire Line
	4600 3500 4600 3600
Wire Wire Line
	4700 3500 4700 3600
Wire Wire Line
	4800 3500 4800 3600
Wire Wire Line
	4900 3500 4900 3600
Wire Wire Line
	5000 3600 5000 3500
Wire Wire Line
	5000 3500 5650 3500
Text GLabel 5650 3500 2    39   Input ~ 0
VDD
$Comp
L C C25
U 1 1
P 5350 3350
F 0 "C25" H 5375 3450 50  0000 L CNN
F 1 "0.1uF" H 5375 3250 50  0000 L CNN
F 2 "Capacitors_SMD:C_0603" H 5388 3200 50  0001 C CNN
F 3 "" H 5350 3350 50  0000 C CNN
	1    5350 3350
	1    0    0    -1  
$EndComp
Connection ~ 5350 3500
$Comp
L GND #PWR039
U 1 1
P 5350 3200
F 0 "#PWR039" H 5350 2950 50  0001 C CNN
F 1 "GND" H 5350 3050 50  0000 C CNN
F 2 "" H 5350 3200 50  0000 C CNN
F 3 "" H 5350 3200 50  0000 C CNN
	1    5350 3200
	-1   0    0    1   
$EndComp
$Comp
L FLASH U4
U 1 1
P 6600 2850
F 0 "U4" H 6850 2500 39  0000 C CNN
F 1 "FLASH" H 6400 2500 39  0000 C CNN
F 2 "ESP32N1:SOIC-8-208" H 6600 2850 39  0001 C CNN
F 3 "" H 6600 2850 39  0001 C CNN
	1    6600 2850
	1    0    0    -1  
$EndComp
$Comp
L GND #PWR040
U 1 1
P 6600 3350
F 0 "#PWR040" H 6600 3100 50  0001 C CNN
F 1 "GND" H 6600 3200 50  0000 C CNN
F 2 "" H 6600 3350 50  0000 C CNN
F 3 "" H 6600 3350 50  0000 C CNN
	1    6600 3350
	1    0    0    -1  
$EndComp
Text GLabel 6100 2750 0    39   Input ~ 0
SCS/CMD
Text GLabel 6100 2850 0    39   Input ~ 0
SCK/CLK
Text GLabel 6100 2950 0    39   Input ~ 0
SHD/SD2
Text GLabel 7100 2950 2    39   Input ~ 0
SWP/SD3
Text GLabel 7100 2850 2    39   Input ~ 0
SDO/SD0
Text GLabel 7100 2750 2    39   Input ~ 0
SDI/SD1
Text GLabel 6600 2250 1    39   Input ~ 0
VDD_SDIO
Wire Wire Line
	6600 2250 6600 2350
$Comp
L C C26
U 1 1
P 6900 2150
F 0 "C26" H 6925 2250 50  0000 L CNN
F 1 "1uF" H 6925 2050 50  0000 L CNN
F 2 "Capacitors_SMD:C_0603" H 6938 2000 50  0001 C CNN
F 3 "" H 6900 2150 50  0000 C CNN
	1    6900 2150
	1    0    0    -1  
$EndComp
Wire Wire Line
	6900 2300 6600 2300
Connection ~ 6600 2300
$Comp
L GND #PWR041
U 1 1
P 6900 2000
F 0 "#PWR041" H 6900 1750 50  0001 C CNN
F 1 "GND" H 6900 1850 50  0000 C CNN
F 2 "" H 6900 2000 50  0000 C CNN
F 3 "" H 6900 2000 50  0000 C CNN
	1    6900 2000
	-1   0    0    1   
$EndComp
Text GLabel 10100 3300 0    39   Input ~ 0
NSS
Text GLabel 10100 3200 0    39   Input ~ 0
SCK
Text GLabel 10100 3100 0    39   Input ~ 0
MOSI
Text GLabel 10100 3000 0    39   Input ~ 0
MISO
Text GLabel 10100 2900 0    39   Input ~ 0
IO22
Text GLabel 10100 2800 0    39   Input ~ 0
IO21
$Comp
L RFM95 U5
U 1 1
P 7950 5250
F 0 "U5" H 8150 4800 60  0000 C CNN
F 1 "RFM95" H 7850 4800 60  0000 C CNN
F 2 "ESP32N1:RFM95W" H 7950 5250 60  0001 C CNN
F 3 "" H 7950 5250 60  0001 C CNN
	1    7950 5250
	1    0    0    -1  
$EndComp
Wire Wire Line
	8400 5200 9050 5200
Text GLabel 9050 5200 2    39   Input ~ 0
REG_OUT
$Comp
L C C27
U 1 1
P 9000 5050
F 0 "C27" H 9150 5100 50  0000 L CNN
F 1 "10uF" H 9150 5000 50  0000 L CNN
F 2 "Capacitors_SMD:C_0603" H 9038 4900 50  0001 C CNN
F 3 "" H 9000 5050 50  0000 C CNN
	1    9000 5050
	1    0    0    -1  
$EndComp
$Comp
L GND #PWR042
U 1 1
P 9000 4900
F 0 "#PWR042" H 9000 4650 50  0001 C CNN
F 1 "GND" H 9000 4750 50  0000 C CNN
F 2 "" H 9000 4900 50  0000 C CNN
F 3 "" H 9000 4900 50  0000 C CNN
	1    9000 4900
	-1   0    0    1   
$EndComp
$Comp
L GND #PWR043
U 1 1
P 7500 5600
F 0 "#PWR043" H 7500 5350 50  0001 C CNN
F 1 "GND" V 7500 5400 50  0000 C CNN
F 2 "" H 7500 5600 50  0000 C CNN
F 3 "" H 7500 5600 50  0000 C CNN
	1    7500 5600
	0    1    1    0   
$EndComp
$Comp
L GND #PWR044
U 1 1
P 7500 4900
F 0 "#PWR044" H 7500 4650 50  0001 C CNN
F 1 "GND" V 7500 4700 50  0000 C CNN
F 2 "" H 7500 4900 50  0000 C CNN
F 3 "" H 7500 4900 50  0000 C CNN
	1    7500 4900
	0    1    1    0   
$EndComp
$Comp
L GND #PWR045
U 1 1
P 8400 5500
F 0 "#PWR045" H 8400 5250 50  0001 C CNN
F 1 "GND" V 8400 5300 50  0000 C CNN
F 2 "" H 8400 5500 50  0000 C CNN
F 3 "" H 8400 5500 50  0000 C CNN
	1    8400 5500
	0    -1   -1   0   
$EndComp
NoConn ~ 8400 5400
NoConn ~ 8400 5300
NoConn ~ 7500 5500
Wire Wire Line
	8400 5600 9800 5600
$Comp
L UFL UFL2
U 1 1
P 9200 6000
F 0 "UFL2" H 9100 6150 60  0000 C CNN
F 1 "UFL" H 9350 5750 60  0000 C CNN
F 2 "ESP32N1:COAXIAL_U.FL-R-SMT-1" H 9200 6000 60  0001 C CNN
F 3 "" H 9200 6000 60  0001 C CNN
	1    9200 6000
	-1   0    0    1   
$EndComp
Connection ~ 9200 5600
$Comp
L GND #PWR046
U 1 1
P 8800 6000
F 0 "#PWR046" H 8800 5750 50  0001 C CNN
F 1 "GND" H 8800 5850 50  0000 C CNN
F 2 "" H 8800 6000 50  0000 C CNN
F 3 "" H 8800 6000 50  0000 C CNN
	1    8800 6000
	1    0    0    -1  
$EndComp
$Comp
L GND #PWR047
U 1 1
P 9600 6000
F 0 "#PWR047" H 9600 5750 50  0001 C CNN
F 1 "GND" H 9600 5850 50  0000 C CNN
F 2 "" H 9600 6000 50  0000 C CNN
F 3 "" H 9600 6000 50  0000 C CNN
	1    9600 6000
	1    0    0    -1  
$EndComp
$Comp
L ANT868 AE2
U 1 1
P 10100 5600
F 0 "AE2" H 10100 5500 39  0000 C CNN
F 1 "ANT868" H 10100 5700 39  0000 C CNN
F 2 "ESP32N1:ANT868" H 10100 5600 39  0001 C CNN
F 3 "" H 10100 5600 39  0001 C CNN
	1    10100 5600
	1    0    0    -1  
$EndComp
Connection ~ 9000 5200
Text GLabel 7500 5400 0    39   Input ~ 0
REG_OUT
Text GLabel 6350 3900 0    39   Input ~ 0
IO22
Text GLabel 7500 5000 0    39   Input ~ 0
MISO
Text GLabel 7500 5100 0    39   Input ~ 0
MOSI
Text GLabel 7500 5200 0    39   Input ~ 0
SCK
Text GLabel 7500 5300 0    39   Input ~ 0
NSS
Text GLabel 8400 5100 2    39   Input ~ 0
DIO0
Text GLabel 8400 5000 2    39   Input ~ 0
DIO1
Text GLabel 8400 4900 2    39   Input ~ 0
DIO2
$Comp
L GND #PWR?
U 1 1
P 10100 2700
F 0 "#PWR?" H 10100 2450 50  0001 C CNN
F 1 "GND" V 10100 2500 50  0000 C CNN
F 2 "" H 10100 2700 50  0000 C CNN
F 3 "" H 10100 2700 50  0000 C CNN
	1    10100 2700
	0    1    1    0   
$EndComp
Text GLabel 800  1100 0    39   Input ~ 0
+BATT
Text GLabel 4200 1100 0    39   Input ~ 0
+BATT
Text GLabel 8200 2800 0    39   Input ~ 0
+BATT
$EndSCHEMATC
